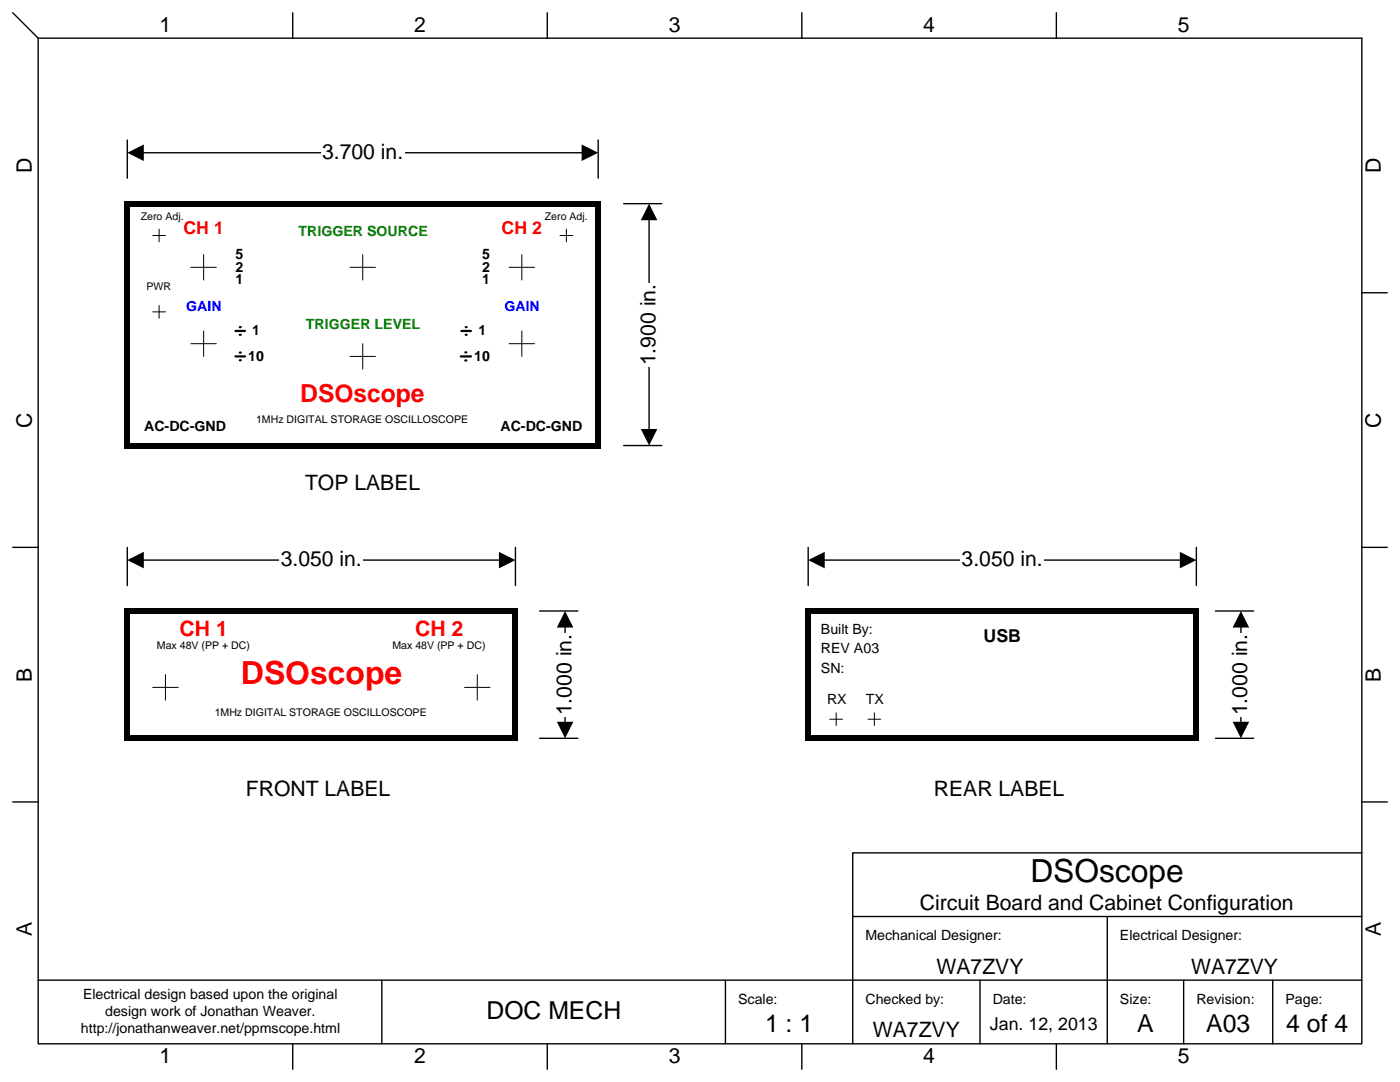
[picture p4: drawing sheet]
<svg xmlns="http://www.w3.org/2000/svg" width="279mm" height="216mm" viewBox="0 0 279 216" stroke-linecap="round" stroke-linejoin="round" font-family="sans-serif">
<path d="M25.4 27.9v7.7M119.4 27.9v7.7M124.5 40.6h7.6M129.5 43.5v42.5M124.5 88.9h7.6M25.4 109.2v7.6M102.9 109.2v7.6" fill="none" stroke="#000" stroke-width=".28"/>
<path d="M127.9 85.6l1.6 3.3 1.7-3.3zM129.5 40.6l1.7 3.3h-3.3z" fill-rule="evenodd" fill="#000"/>
<path d="M126.7 56.4h5.6v16.8h-5.6z" fill="#fff"/>
<path d="M28.3 111.8h71.7" fill="none" stroke="#000" stroke-width=".28"/>
<path d="M25.4 111.8l3.3 1.6v-3.3zM99.6 110.1l3.3 1.7-3.3 1.6z" fill-rule="evenodd" fill="#000"/>
<path d="M55.8 109h16.7v5.6h-16.7z" fill="#fff"/>
<path d="M28.3 30.5h88.2" fill="none" stroke="#000" stroke-width=".28"/>
<path d="M25.4 30.5l3.3 1.6v-3.3zM116.1 28.8l3.3 1.7-3.3 1.6z" fill-rule="evenodd" fill="#000"/>
<path d="M64 27.7h16.8v5.6h-16.8z" fill="#fff"/>
<g fill="none" stroke="#000" stroke-width=".28">
<path d="M2.5 2.5l5.1 5.1M7.6 7.6h264.2v200.7h-264.2zM58.4 2.5v5.1M109.2 2.5v5.1M160 2.5v5.1M210.8 2.5v5.1M271.8 58.4h5.1M2.5 109.2h5.1M271.8 109.2h5.1M107.7 121.9h7.6M112.8 124.8v19.6M107.7 147.3h7.6"/>
<path d="M2.5 160h5.1M271.8 160h5.1M271.8 170.2h-101.6v38.1M7.6 195.6h264.2M76.2 195.6v12.7M144.8 195.6v12.7M170.2 182.9h101.6M195.6 195.6v12.7M221 182.9v25.4M236.2 195.6v12.7M254 195.6v12.7M58.4 208.3v5.1"/>
<path d="M109.2 208.3v5.1M160 208.3v5.1M210.8 208.3v5.1"/>
</g>
<path d="M111.1 144l1.7 3.3 1.6-3.3zM112.8 121.9l1.6 3.3h-3.3z" fill-rule="evenodd" fill="#000"/>
<path d="M110 126.3h5.6v16.7h-5.6z" fill="#fff"/>
<path d="M47 71.1h1.9M47.9 70.4h.1M47.9 71.9h.1M91.9 71.1h2.1M92.9 70.3h.2M92.9 71.9h.2" fill="none" stroke="#000" stroke-width=".44"/>
<g fill="none" stroke="#000" stroke-width=".2">
<path d="M30.5 47h2.5M31.7 45.7v2.6M38.1 53.3h5.1M40.6 50.8v5.1M69.8 53.3h5.1M72.4 50.8v5.1M101.6 53.3h5.1M104.1 50.8v5.1M111.8 47h2.5M113 45.7v2.6M30.5 62.2h2.5M31.7 61v2.5"/>
<path d="M38.1 68.6h5.1M40.6 66v5.1M69.8 71.1h5.1M72.4 68.6v5.1M101.6 68.6h5.1M104.1 66v5.1M30.5 137.2h5.1M33 134.6v5.1M92.7 137.2h5.1M95.2 134.6v5.1"/>
</g>
<path d="M24.8 40.1h94v1.1h-94zM24.8 41.2h1.2v47.1h-1.2zM118.8 40.1h1.1v48.2h-1.1zM24.8 88.3h95.1v1.2h-95.1zM24.8 121.4h77.5v1.1h-77.5zM24.8 122.5h1.2v24.3h-1.2zM102.3 121.4h1.1v25.4h-1.1zM24.8 146.8h78.6v1.1h-78.6z" fill="#000"/>
<path d="M161.3 109.2v7.6M164.2 111.8h71.7M238.8 109.2v7.6" fill="none" stroke="#000" stroke-width=".28"/>
<path d="M161.3 111.8l3.3 1.6v-3.3zM235.5 110.1l3.3 1.7-3.3 1.6z" fill-rule="evenodd" fill="#000"/>
<path d="M191.7 109h16.7v5.6h-16.7z" fill="#fff"/>
<path d="M242.6 121.9h7.6M247.6 124.8v19.6M242.6 147.3h7.6" fill="none" stroke="#000" stroke-width=".28"/>
<path d="M246 144l1.7 3.3 1.6-3.3zM247.7 121.9l1.6 3.3h-3.3z" fill-rule="evenodd" fill="#000"/>
<path d="M244.9 126.3h5.5v16.7h-5.5z" fill="#fff"/>
<path d="M160.7 121.4h77.5v1.1h-77.5zM160.7 122.5h1.1v24.3h-1.1zM238.2 121.4h1.1v25.4h-1.1zM160.7 146.8h78.6v1.1h-78.6z" fill="#000"/>
<path d="M165.6 143.5h2.5M166.9 142.2v2.6M173.2 143.5h2.6M174.5 142.2v2.6" fill="none" stroke="#000" stroke-width=".2"/>
<path d="M47 66h1.9M47.9 65.3h.1M47.9 66.8h.1M92.1 66h1.9M92.9 65.3h.2M92.9 66.8h.2" fill="none" stroke="#000" stroke-width=".44"/>
<text font-size="6.3" fill="#f00" x="48.1" y="136.5">DSOscope</text>
<text font-size="6.3" x="205.6" y="175.9">DSOscope</text>
<text font-size="4.9" fill="#f00" x="59.9" y="80.2">DSOscope</text>
<g font-size="4.9">
<text x="97.1" y="203.4">DOC MECH</text>
<text x="152.7" y="206">1 : 1</text>
<text x="227" y="206">A</text>
<text x="240.7" y="206">A03</text>
<text x="256.7" y="206">4 of 4</text>
</g>
<g font-size="4.2">
<text x="31.9" y="6.3">1</text>
<text x="82.7" y="6.3">2</text>
<text x="133.5" y="6.3">3</text>
<text x="184.3" y="6.3">4</text>
<text x="235.1" y="6.3">5</text>
<text x="6.3" y="34.5" transform="rotate(-90 6.3 34.5)">D</text>
<text x="64.3" y="31.7">3.700 in.</text>
<text x="275.6" y="34.5" transform="rotate(-90 275.6 34.5)">D</text>
<text x="130.8" y="72.9" transform="rotate(-90 130.8 72.9)">1.900 in.</text>
<text x="6.3" y="85.3" transform="rotate(-90 6.3 85.3)">C</text>
<text x="275.6" y="85.3" transform="rotate(-90 275.6 85.3)">C</text>
<text x="60.9" y="97.8">TOP LABEL</text>
<text x="56" y="113">3.050 in.</text>
<text x="191.9" y="113">3.050 in.</text>
<text x="6.3" y="136" transform="rotate(-90 6.3 136)">B</text>
<text x="275.6" y="136" transform="rotate(-90 275.6 136)">B</text>
<text x="114" y="142.7" transform="rotate(-90 114 142.7)">1.000 in.</text>
<text x="248.9" y="142.7" transform="rotate(-90 248.9 142.7)">1.000 in.</text>
<text x="49.1" y="158.7">FRONT LABEL</text>
<text x="186.4" y="158.7">REAR LABEL</text>
<text x="183.6" y="181.6">Circuit Board and Cabinet Configuration</text>
<text x="6.3" y="186.8" transform="rotate(-90 6.3 186.8)">A</text>
<text x="275.6" y="186.8" transform="rotate(-90 275.6 186.8)">A</text>
<text x="186.9" y="194.3">WA7ZVY</text>
<text x="237.7" y="194.3">WA7ZVY</text>
<text x="174.2" y="207">WA7ZVY</text>
<text x="31.9" y="212.1">1</text>
<text x="82.7" y="212.1">2</text>
<text x="133.5" y="212.1">3</text>
<text x="184.3" y="212.1">4</text>
<text x="235.1" y="212.1">5</text>
</g>
<g font-size="4.2" fill="#f00">
<text x="35.8" y="127">CH 1</text>
<text x="82.8" y="127">CH 2</text>
</g>
<g font-size="3.5" fill="#f00">
<text x="36.6" y="46.8">CH 1</text>
<text x="100.1" y="46.8">CH 2</text>
</g>
<g font-size="3.5">
<text x="196.3" y="128.1">USB</text>
<text x="197.6" y="205.5">Jan. 12, 2013</text>
</g>
<g font-size="2.8" fill="#008000">
<text x="59.6" y="47.1">TRIGGER SOURCE</text>
<text x="61.1" y="65.6">TRIGGER LEVEL</text>
</g>
<g font-size="2.8">
<text x="47" y="51.6">5</text>
<text x="96.2" y="51.6">5</text>
<text x="47" y="56.7">1</text>
<text x="47" y="54.2">2</text>
<text x="96.2" y="56.7">1</text>
<text x="96.2" y="54.2">2</text>
<text x="49.5" y="72">10</text>
<text x="50.3" y="66.9">1</text>
<text x="94.7" y="72">10</text>
<text x="95.5" y="66.9">1</text>
<text x="28.8" y="85.9">AC-DC-GND</text>
<text x="99.9" y="85.9">AC-DC-GND</text>
<text x="163.8" y="126.6">Built By:</text>
<text x="163.8" y="130.4">REV A03</text>
<text x="163.8" y="134.2">SN:</text>
<text x="165.1" y="140.5">RX</text>
<text x="172.8" y="140.5">TX</text>
<text x="172.7" y="187.5">Mechanical Designer:</text>
<text x="223.5" y="187.5">Electrical Designer:</text>
<text x="16.6" y="199.4">Electrical design based upon the original</text>
<text x="21" y="202.8">design work of Jonathan Weaver.</text>
<text x="147.3" y="200.2">Scale:</text>
<text x="172.7" y="200.2">Checked by:</text>
<text x="198.1" y="200.2">Date:</text>
<text x="223.5" y="200.2">Size:</text>
<text x="238.8" y="200.2">Revision:</text>
<text x="256.5" y="200.2">Page:</text>
<text x="16.2" y="206.2">http://jonathanweaver.net/ppmscope.html</text>
</g>
<g font-size="2.8" fill="#00f">
<text x="37.2" y="62.1">GAIN</text>
<text x="100.7" y="62.1">GAIN</text>
</g>
<g font-size="2.1">
<text x="28.1" y="43.8">Zero Adj.</text>
<text x="108.7" y="43.8">Zero Adj.</text>
<text x="29.2" y="57.8">PWR</text>
<text x="51.1" y="84.5">1MHz DIGITAL STORAGE OSCILLOSCOPE</text>
<text x="31.3" y="129.4">Max 48V (PP + DC)</text>
<text x="78.3" y="129.4">Max 48V (PP + DC)</text>
<text x="42.8" y="142.9">1MHz DIGITAL STORAGE OSCILLOSCOPE</text>
</g>
</svg>
